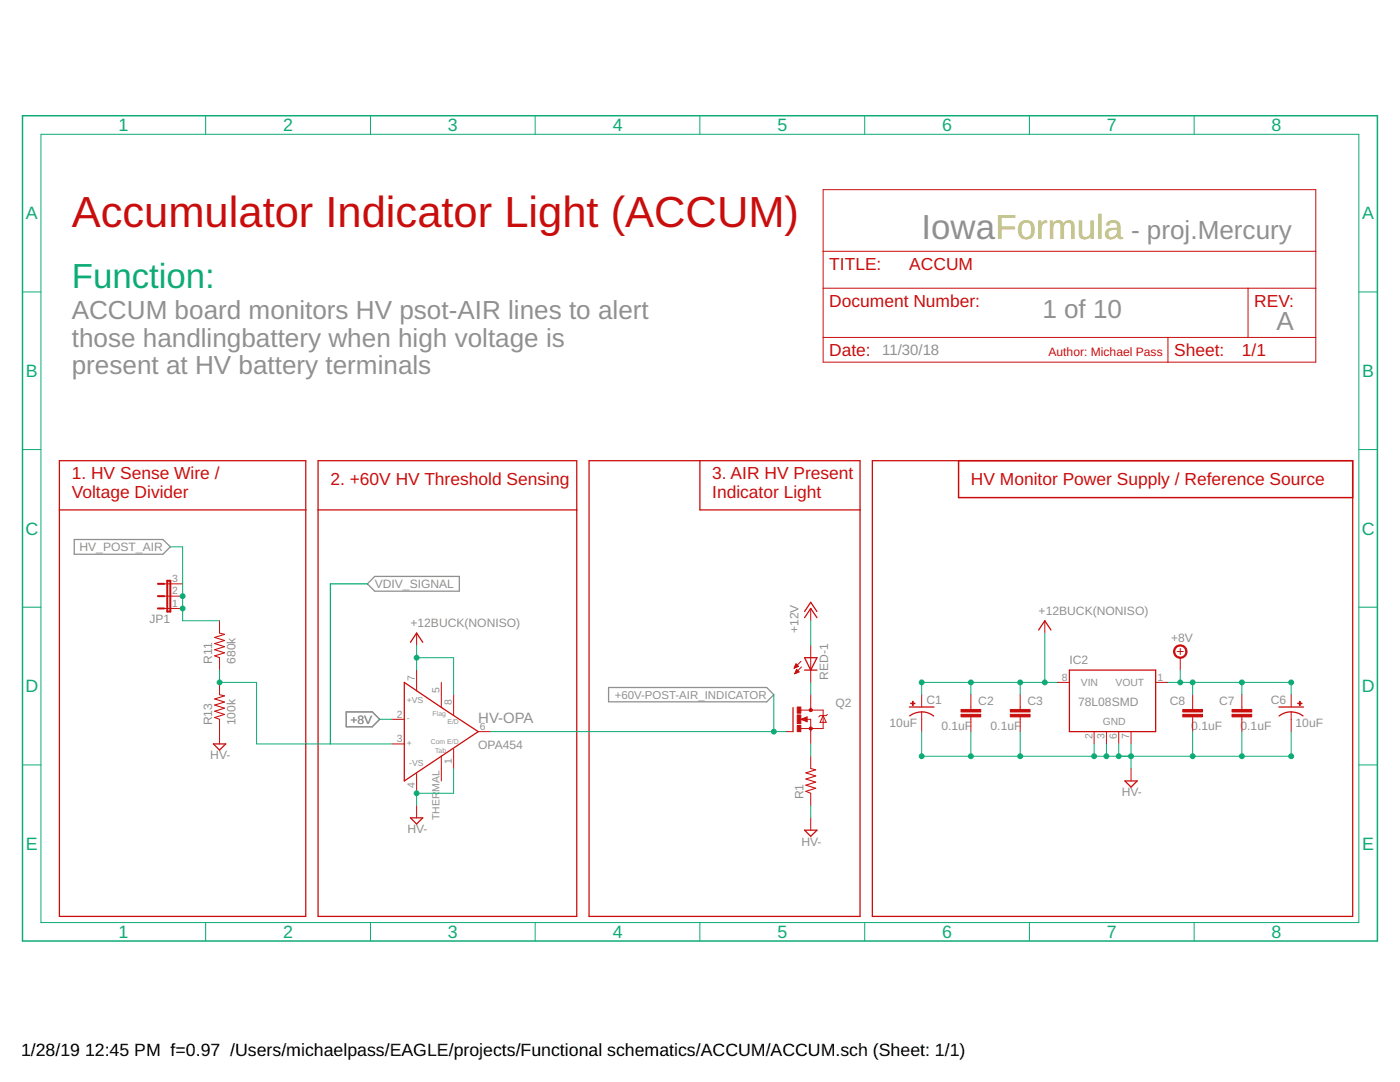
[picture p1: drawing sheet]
<svg xmlns="http://www.w3.org/2000/svg" width="279mm" height="216mm" viewBox="0 0 279 216" stroke-linecap="round" stroke-linejoin="round" font-family="sans-serif">
<path d="M14.8 107.7h17.7l1.5 1.4-1.5 1.5h-17.7zM74.8 115h16.9v3h-16.9l-1.5-1.5zM121.5 137.2h31.5l1.4 1.4-1.4 1.4h-31.5zM69.1 142h5.2l1.5 1.5-1.5 1.5h-5.2z" fill="none" stroke="#909090" stroke-width=".25"/>
<path d="M191.3 91.9h78.7v7.4h-78.7zM161 143.3l-.9 .2 .9 .3v-.3h-.3" fill="none" stroke="#c90d0c" stroke-width=".3"/>
<g fill="none" stroke="#c90d0c" stroke-width=".25">
<path d="M11.9 91.9h49.1v91h-49.1zM63.5 91.9h51.6v91h-51.6zM117.6 91.9h54v91h-54zM139.7 91.9v9.8h31.9M174.1 91.9h95.9v91h-95.9zM11.9 101.7h49.1M63.5 101.7h51.6M80.7 136.2l14.7 9.8-14.7 9.8zM81.9 128.2l1.2-1.9 1.3 1.9M160.6 133.7h2.4M160.6 131.2h2.4l-1.2 2.5zM160.6 123.3l1.2-1.9 1.2 1.9"/>
<path d="M160.6 122l1.2-1.8 1.2 1.8M207.3 125.7l1.2-1.8 1.2 1.8M213.4 133.7h17.2v12.3h-17.2zM42.6 148.4h2.4l-1.2 1.3zM158.3 141.2v4.8M181.5 141.1h4.9M181.5 142.9a3.9 3.9 0 0 1 4.8 0M224.5 155.8h2.4l-1.2 1.3zM255.2 141.1h4.9M260.1 142.9a3.9 3.9 0 0 0-4.8 0M81.9 163.2h2.5l-1.3 1.2zM160.6 165.7h2.4l-1.2 1.2z"/>
</g>
<g fill="none" stroke="#c90d0c" stroke-width=".2">
<path d="M164.3 37.8h98.3v34.5h-98.3zM164.3 57.5h98.3M164.3 50.1h98.3M249.1 57.5v9.8M164.3 67.3h98.3M233.1 67.3v5M32.8 116.5h3.6M32.8 119h3.6M32.8 121.4h3.6M43.8 123.9v2.4M43.8 131.2v2.5M43.8 136.2v2.4"/>
<path d="M83.1 126.3v2.5M83.1 133.7v4.2M88.1 136.2v4.9M90.5 138.6v4.2M158.5 133.3h.1M158.6 133.2h.3M158.6 133h.6M158.6 134.4h.1M158.7 132.9h.6M158.7 134.3h.2M158.7 132.8h.5M158.7 134.2h.5"/>
<path d="M158.8 132.7h.3M158.8 134.1h.6M158.8 132.6h.2M158.8 134h.6M158.9 132.5l.4 .5-.8 .3zM158.9 133.8h.4M158.9 133.7h.2M159 133.6h.1M159.5 134.1l-.5-.5-.4 .8M159.5 134.1l-.9 .3M159.9 132l-1.4 1.3M160 133.1l-1.4 1.3"/>
<path d="M161.8 121.4v2.5M161.8 128.8v7.4M161.8 138.6v3.1M183.9 138.6v2.5M193.8 138.6v3M203.6 138.6v3M208.5 123.9v2.4M211 136.2h2.4M230.6 136.2h2.5M234.9 130h1.3M235.5 129.4v1.2M235.5 131.2v2.5"/>
<path d="M238 138.6v3M247.8 138.6v3M257.7 138.6v2.5M43.8 143.5v4.9M78.2 148.4h2.5M78.2 143.5h2.5M83.1 154.3v4M88.1 150.9v4.9M90.5 149.4v4M95.4 146h2.5M156.9 146h1.4M159.9 143.5l1.2-.5v1z"/>
<path d="M159.9 141.7h4.4v3.7h-4.4M161 143.5h.8v4.9M161.8 150.9v2.5M161.8 158.3v2.4M164.3 142.8l.6 1.3h-1.2zM165.1 142.6l-.2 .2h-1.2l-.3 .2M183.9 142v4M193.8 143v3M203.6 143v3M218.4 146v2.4M220.8 146v2.4M223.3 146v2.4"/>
<path d="M225.7 146v2.4M225.7 153.4v2.4M238 143v3M247.8 143v3M257.7 142v4M83.1 160.7v2.5M161.8 163.2v2.5"/>
</g>
<path d="M31.5 116.5h1.3M31.5 119h1.3M33.4 115.9h.6v6.1h-.6zM31.5 121.4h1.3" fill="none" stroke="#c90d0c" stroke-width=".4"/>
<path d="M43.8 126.3l1 .3-2 .6 2 .6-2 .6 2 .6-2 .6 2 .7-2 .6 1 .3M43.8 138.6l1 .3-2 .6 2 .6-2 .6 2 .6-2 .6 2 .7-2 .6 1 .3M161.8 153.4l1 .2-2 .6 2 .6-2 .6 2 .7-2 .6 2 .6-2 .6 1 .4" fill="none" stroke="#c90d0c" stroke-width=".21"/>
<g fill="#c90d0c" stroke="#c90d0c" stroke-width=".2">
<path d="M181.8 140.3h.8v.1h-.8z"/>
<path d="M182.1 139.9h.1v.9h-.1z"/>
<path d="M191.8 142.5h3.9v.5h-3.9z"/>
<path d="M191.8 141.6h3.9v.5h-3.9z"/>
<path d="M201.6 142.5h4v.5h-4z"/>
<path d="M201.6 141.6h4v.5h-4z"/>
<path d="M159.1 144.8h.7v1.2h-.7z"/>
<path d="M159.1 141.1h.7v1.2h-.7z"/>
<path d="M159.1 142.7h.7v1.7h-.7z"/>
<path d="M259 140.3h.8v.1h-.8z"/>
<path d="M259.4 139.9h.1v.9h-.1z"/>
<path d="M245.9 142.5h3.9v.5h-3.9z"/>
<path d="M245.9 141.6h3.9v.5h-3.9z"/>
<path d="M236.1 142.5h3.9v.5h-3.9z"/>
<path d="M236.1 141.6h3.9v.5h-3.9z"/>
</g>
<g fill="#c90d0c" stroke="#c90d0c" stroke-width=".2">
<path d="M234.6 129.1a1.35 1.35 0 0 1 2.1 .2 1.35 1.35 0 0 1-.8 2 1.35 1.35 0 0 1-1.7-1.3h.2a1.1 1.1 0 0 1 1.6-1 1.1 1.1 0 0 1 .3 1.8 1.1 1.1 0 0 1-1.8-.5l-.1-.3h-.2z" fill-rule="evenodd"/>
<circle cx="161.8" cy="145.4" r=".32"/>
<circle cx="161.8" cy="141.7" r=".32"/>
</g>
<path d="M4.5 23.1h270.4v164.7h-270.4z" fill="none" stroke="#0dab76" stroke-width=".3"/>
<g fill="none" stroke="#0dab76" stroke-width=".2">
<path d="M8.2 26.8h263v157.3h-263zM41 23.1v3.7M73.9 23.1v3.7M106.8 23.1v3.7M139.7 23.1v3.7M172.6 23.1v3.7M205.4 23.1v3.7M238.3 23.1v3.7M4.5 58.3h3.7M271.2 58.3h3.7M4.5 89.7h3.7M271.2 89.7h3.7"/>
<path d="M34 109.1h2.4v14.8h7.4M4.5 121.2h3.7M43.8 133.7v2.5h7.4v12.2h27M83.1 128.8v4.9M83.1 131.2h7.4v7.4M154.4 138.6v7.4M161.8 123.9v4.9M161.8 136.2v2.4M193.8 136.2v2.4M203.6 136.2v2.4M208.5 126.3v9.9M211 136.2h-27.1v2.4"/>
<path d="M233.1 136.2h24.6v2.4M235.5 133.7v2.5M238 136.2v2.4M247.8 136.2v2.4M271.2 121.2h3.7M4.5 152.6h3.7M75.8 143.5h2.4M90.5 153.4v4.9h-7.4v2.4M97.9 146h59M161.8 148.4v2.5M183.9 146v4.9h73.8v-4.9M193.8 146v4.9"/>
<path d="M203.6 146v4.9M218.4 148.4v2.5M220.8 148.4v2.5M223.3 148.4v2.5M225.7 148.4v5M238 146v4.9M247.8 146v4.9M271.2 152.6h3.7M161.8 160.7v2.5M41 184.1v3.7M73.9 184.1v3.7M106.8 184.1v3.7"/>
<path d="M139.7 184.1v3.7M172.6 184.1v3.7M205.4 184.1v3.7M238.3 184.1v3.7"/>
</g>
<g fill="#0dab76" stroke="#0dab76" stroke-width=".2">
<circle cx="83.1" cy="131.2" r=".49"/>
<circle cx="208.5" cy="136.2" r=".49"/>
<circle cx="193.8" cy="136.2" r=".49"/>
<circle cx="203.6" cy="136.2" r=".49"/>
<circle cx="183.9" cy="136.2" r=".49"/>
<circle cx="36.4" cy="119" r=".49"/>
<circle cx="36.4" cy="121.4" r=".49"/>
<circle cx="154.4" cy="146" r=".49"/>
<circle cx="247.8" cy="136.2" r=".49"/>
<circle cx="238" cy="136.2" r=".49"/>
<circle cx="257.7" cy="136.2" r=".49"/>
<circle cx="235.5" cy="136.2" r=".49"/>
<circle cx="238" cy="150.9" r=".49"/>
<circle cx="247.8" cy="150.9" r=".49"/>
<circle cx="257.7" cy="150.9" r=".49"/>
<circle cx="218.4" cy="150.9" r=".49"/>
<circle cx="220.8" cy="150.9" r=".49"/>
<circle cx="223.3" cy="150.9" r=".49"/>
<circle cx="225.7" cy="150.9" r=".49"/>
<circle cx="203.6" cy="150.9" r=".49"/>
<circle cx="193.8" cy="150.9" r=".49"/>
<circle cx="183.9" cy="150.9" r=".49"/>
<circle cx="83.1" cy="158.3" r=".49"/>
<circle cx="43.8" cy="136.2" r=".49"/>
</g>
<path d="M73.3 116.5h-7.4v31.9" fill="none" stroke="#0dab76" stroke-width=".25"/>
<text font-size="8.7" fill="#c90d0c" x="14.3" y="45.2">Accumulator Indicator Light (ACCUM)</text>
<text font-size="6.9" fill="#909090" x="183.9" y="47.7">IowaFormula</text>
<text font-size="6.9" fill="#0dab76" x="14.3" y="57.5">Function:</text>
<g font-size="5.2" fill="#909090">
<text x="225.7" y="47.7">- proj.Mercury</text>
<text x="14.3" y="63.7">ACCUM board monitors HV psot-AIR lines to alert</text>
<text x="208" y="63.4">1 of 10</text>
<text x="254.7" y="65.9">A</text>
<text x="14.3" y="69.2">those handlingbattery when high voltage is</text>
<text x="14.3" y="74.7">present at HV battery terminals</text>
</g>
<g font-size="3.6" fill="#0dab76">
<text x="23.6" y="26.2">1</text>
<text x="56.5" y="26.2">2</text>
<text x="89.4" y="26.2">3</text>
<text x="122.3" y="26.2">4</text>
<text x="155.1" y="26.2">5</text>
<text x="188" y="26.2">6</text>
<text x="220.9" y="26.2">7</text>
<text x="253.8" y="26.2">8</text>
<text x="5.1" y="43.8">A</text>
<text x="271.9" y="43.8">A</text>
<text x="5.1" y="75.2">B</text>
<text x="271.9" y="75.2">B</text>
<text x="5.1" y="106.7">C</text>
<text x="271.8" y="106.7">C</text>
<text x="5.1" y="138.1">D</text>
<text x="271.8" y="138.1">D</text>
<text x="5.1" y="169.6">E</text>
<text x="271.9" y="169.6">E</text>
<text x="23.6" y="187.2">1</text>
<text x="56.5" y="187.2">2</text>
<text x="89.4" y="187.2">3</text>
<text x="122.3" y="187.2">4</text>
<text x="155.1" y="187.2">5</text>
<text x="188" y="187.2">6</text>
<text x="220.9" y="187.2">7</text>
<text x="253.8" y="187.2">8</text>
</g>
<g font-size="3.5" fill="#c90d0c">
<text x="165.5" y="53.8">TITLE:</text>
<text x="181.5" y="53.8">ACCUM</text>
<text x="165.5" y="61.2">Document Number:</text>
<text x="250.3" y="61.2">REV:</text>
<text x="165.5" y="71">Date:</text>
<text x="234.3" y="71">Sheet:</text>
<text x="247.8" y="71">1/1</text>
<text x="14.3" y="95.6">1. HV Sense Wire /</text>
<text x="142.1" y="95.6">3. AIR HV Present</text>
<text x="14.3" y="99.3">Voltage Divider</text>
<text x="65.9" y="96.8">2. +60V HV Threshold Sensing</text>
<text x="142.1" y="99.3">Indicator Light</text>
<text x="193.8" y="96.8">HV Monitor Power Supply / Reference Source</text>
</g>
<g font-size="3.5">
<text x="4.2" y="210.7">1/28/19</text>
<text x="17" y="210.7">12:45 PM f=0.97 /Users/michaelpass/EAGLE/projects/Functional schematics/ACCUM/ACCUM.sch (Sheet: 1/1)</text>
</g>
<g font-size="3" fill="#909090">
<text x="176.1" y="70.8">11/30/18</text>
<text x="95.4" y="144.3">HV-OPA</text>
</g>
<text font-size="2.4" fill="#c90d0c" x="209.3" y="71">Author: Michael Pass</text>
<g font-size="2.4" fill="#909090">
<text x="15.9" y="110">HV_POST_AIR</text>
<text x="74.8" y="117.4">VDIV_SIGNAL</text>
<text x="29.8" y="124.4">JP1</text>
<text x="81.9" y="125.1">+12BUCK(NONISO)</text>
<text x="207.3" y="122.6">+12BUCK(NONISO)</text>
<text x="159.3" y="126.3" transform="rotate(-90 159.3 126.3)">+12V</text>
<text x="233.7" y="128.2">+8V</text>
<text x="42.4" y="132.5" transform="rotate(-90 42.4 132.5)">R11</text>
<text x="47" y="132.5" transform="rotate(-90 47 132.5)">680k</text>
<text x="165.2" y="135.7" transform="rotate(-90 165.2 135.7)">RED-1</text>
<text x="213.4" y="132.5">IC2</text>
<text x="166.7" y="141.1">Q2</text>
<text x="184.9" y="140.5">C1</text>
<text x="195.2" y="140.7">C2</text>
<text x="205.1" y="140.7">C3</text>
<text x="215.1" y="140.8">78L08SMD</text>
<text x="233.4" y="140.7">C8</text>
<text x="243.3" y="140.7">C7</text>
<text x="253.6" y="140.5">C6</text>
<text x="42.4" y="144.8" transform="rotate(-90 42.4 144.8)">R13</text>
<text x="47" y="144.8" transform="rotate(-90 47 144.8)">100k</text>
<text x="69.9" y="144.4">+8V</text>
<text x="95.4" y="149.4">OPA454</text>
<text x="177.5" y="145.1">10uF</text>
<text x="187.9" y="145.6">0.1uF</text>
<text x="197.7" y="145.6">0.1uF</text>
<text x="237.8" y="145.6">0.1uF</text>
<text x="247.6" y="145.6">0.1uF</text>
<text x="258.6" y="145.1">10uF</text>
<text x="42" y="151.5">HV-</text>
<text x="160.4" y="159.5" transform="rotate(-90 160.4 159.5)">R1</text>
<text x="223.9" y="158.9">HV-</text>
<text x="81.3" y="166.3">HV-</text>
<text x="160" y="168.7">HV-</text>
</g>
<text font-size="2.3" fill="#909090" x="122.7" y="139.4">+60V-POST-AIR_INDICATOR</text>
<g font-size="2.1" fill="#909090">
<text x="34.3" y="118.6">2</text>
<text x="34.3" y="116.2">3</text>
<text x="34.3" y="121.1">1</text>
<text x="82.8" y="135.8" transform="rotate(-90 82.8 135.8)">7</text>
<text x="211.9" y="135.8">8</text>
<text x="215.7" y="136.9">VIN</text>
<text x="222.6" y="136.9">VOUT</text>
<text x="231" y="135.8">1</text>
<text x="79.2" y="143.2">2</text>
<text x="87.7" y="138.3" transform="rotate(-90 87.7 138.3)">5</text>
<text x="90.2" y="140.7" transform="rotate(-90 90.2 140.7)">8</text>
<text x="79.2" y="148.1">3</text>
<text x="95.8" y="145.6">6</text>
<text x="218" y="147.5" transform="rotate(-90 218 147.5)">2</text>
<text x="220.1" y="144.8">GND</text>
<text x="220.5" y="147.5" transform="rotate(-90 220.5 147.5)">3</text>
<text x="222.9" y="147.5" transform="rotate(-90 222.9 147.5)">6</text>
<text x="225.4" y="147.5" transform="rotate(-90 225.4 147.5)">7</text>
<text x="90.2" y="152.4" transform="rotate(-90 90.2 152.4)">1</text>
<text x="82.8" y="157.3" transform="rotate(-90 82.8 157.3)">4</text>
<text x="87.7" y="158" transform="rotate(-90 87.7 158)">MAL</text>
<text x="87.7" y="163.6" transform="rotate(-90 87.7 163.6)">THER</text>
</g>
<g font-size="1.7" fill="#909090">
<text x="81.2" y="143.8">-</text>
<text x="81.2" y="140.3">+VS</text>
<text x="81.2" y="148.9">+</text>
<text x="81.7" y="152.9">-VS</text>
</g>
<g font-size="1.4" fill="#909090">
<text x="86.3" y="142.8">Flag</text>
<text x="86" y="148.4">Com E/D</text>
<text x="89.3" y="144.5">E/D</text>
<text x="86.8" y="150.2">Tab</text>
</g>
</svg>
